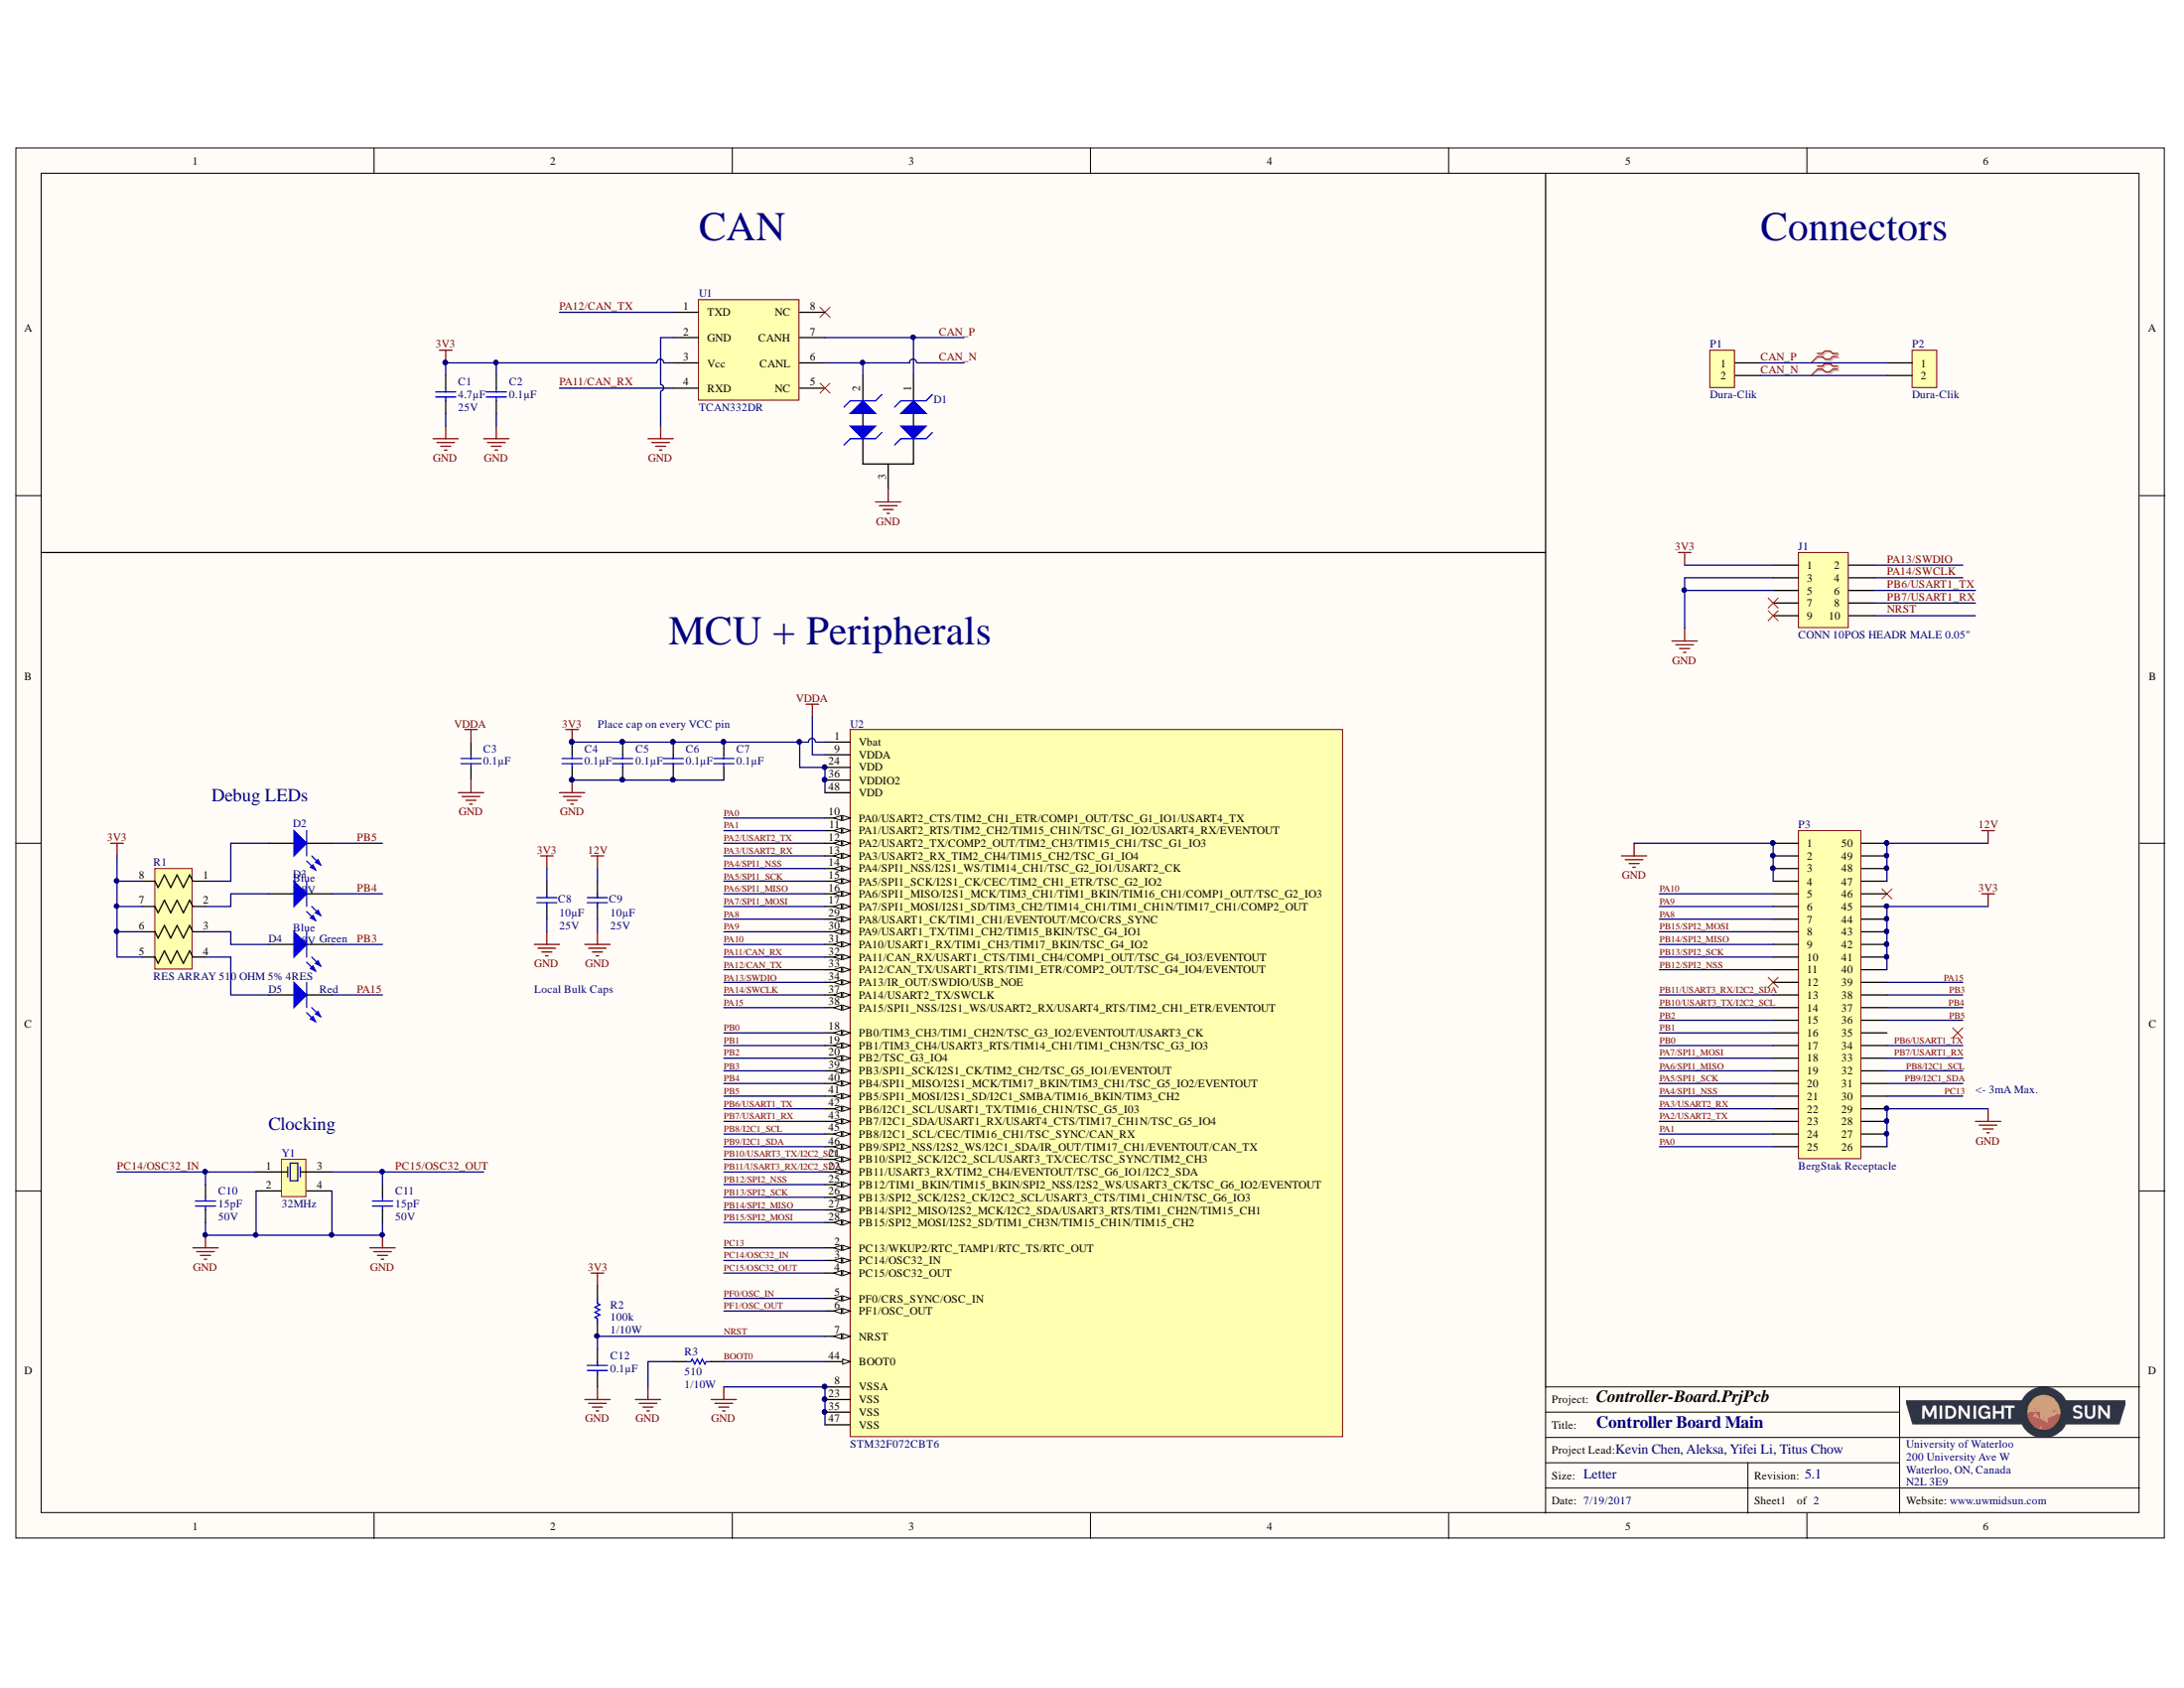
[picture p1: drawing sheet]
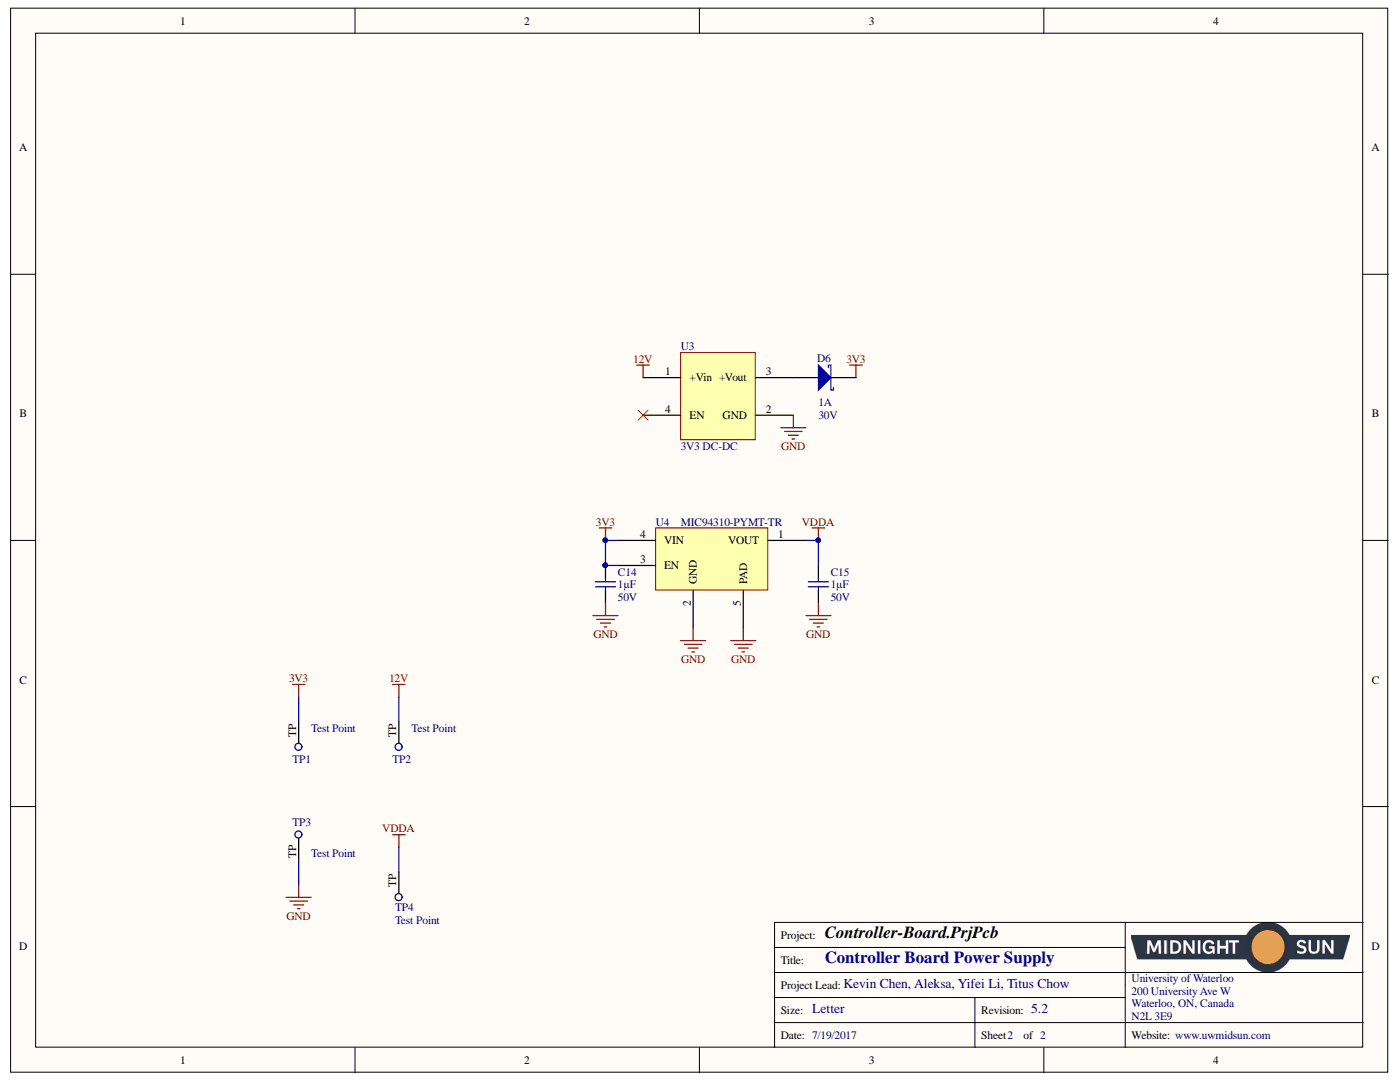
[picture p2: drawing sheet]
# Altium project Controller-Board.PrjPcb
2 sheets, 36 parts. Net scope: global (net labels, ports and power ports of the same name join across sheets).
Board file: Controller-Board.PcbDoc
Sheets:
  Controller_Board_Main.SchDoc
  Controller_Board_Power_Supply.SchDoc

## Sheet Controller_Board_Main.SchDoc: Controller Board Main
size Tabloid; Author: Kevin Chen, Aleksa, Yifei Li, Titus Chow; DrawnBy: Kevin Chen, Yifei Li; Engineer: Kevin Chen, Yifei Li; Revision: 6.0; SheetNumber: 1; SheetTotal: 2; PageSetup: Record=PageOptions¦CenterHorizontal=True¦CenterVertical=True¦PrintScale=0.64¦XCorrection=1.00¦YCorrection=1.00¦PrintKind=1¦BorderSize=5000000¦LeftOffset=0¦BottomOffset=0¦Orientation=2¦PaperLength=1000¦PaperWidth=1000¦Scale=100¦PaperSource=7¦PrintQuality=-3¦MediaType=1¦DitherType=10¦PrintScaleMode=1¦PaperKind=Letter¦PaperIndex=1; Website: www.uwmidsun.com

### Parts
C1  Voltage: 25V  Capacitance: 4.7µF  [CAP, 0603]  (hidden comment: CAP CER 4.7UF 25V 10% X5R 0603)
C2  Capacitance: 0.1µF  [CAP, 0603]  (hidden comment: CAP CER 0.1UF 50V 10% X7R 0603)
C3  Capacitance: 0.1µF  [CAP, 0603]  (hidden comment: CAP CER 0.1UF 50V 10% X7R 0603)
C4  Capacitance: 0.1µF  [CAP, 0603]  (hidden comment: CAP CER 0.1UF 50V 10% X7R 0603)
C5  Capacitance: 0.1µF  [CAP, 0603]  (hidden comment: CAP CER 0.1UF 50V 10% X7R 0603)
C6  Capacitance: 0.1µF  [CAP, 0603]  (hidden comment: CAP CER 0.1UF 50V 10% X7R 0603)
C7  Capacitance: 0.1µF  [CAP, 0603]  (hidden comment: CAP CER 0.1UF 50V 10% X7R 0603)
C8  Voltage - Rated: 25V  Capacitance: 10µF  [CAP, 0805]  (hidden comment: CAP CER 10uF 25V 10% X5R 0805)
C9  Voltage - Rated: 25V  Capacitance: 10µF  [CAP, 0805]  (hidden comment: CAP CER 10uF 25V 10% X5R 0805)
C10  Voltage: 50V  Capacitance: 15pF  [CAP, 0603]  (hidden comment: CAP CER 15PF 50V ±5% NPO 0603)
C11  Voltage: 50V  Capacitance: 15pF  [CAP, 0603]  (hidden comment: CAP CER 15PF 50V ±5% NPO 0603)
C12  Capacitance: 0.1µF  [CAP, 0603]  (hidden comment: CAP CER 0.1UF 50V 10% X7R 0603)
D1  DIODE TVS 24VWM 70VC SOT23  [SOT23]  (value not drawn)
D2  Color: Blue  [DIOC1608X06N]  (hidden comment: LED BLUE CLEAR 2.8V 0603)
D3  Color: Blue  [DIOC1608X06N]  (hidden comment: LED BLUE CLEAR 2.8V 0603)
D4  Color: Green  [LED_0603]  (hidden comment: LED GREEN CLEAR 2V 0603)
D5  Color: Red  [LED_0603]  (hidden comment: LED RED CLEAR 2V 0603)
J1  CONN 10POS HEADR MALE 0.05"  [CONN, 10POS 0.05" Debug Header]
P1  Dura-Clik  [CONN, 2POS Dura-Click Vertical]
P2  Dura-Clik  [CONN, 2POS Dura-Click Vertical]
P3  Series: BergStak Receptacle  [CONN, Bergstak 50 Pos Receptacle]  (hidden comment: CONN 50POS Bergstak Receptacle 0.02")
R1  Resistance (Ohms): 510  [RES ARRAY 4 POS 0804]  (hidden comment: RES ARRAY 510 OHM 5% 4RES)
R2  Resistance: 100k  Power: 1/10W  [RES, 0603]  (hidden comment: RES 100K OHM 5% 1/8W 0603)
R3  Resistance: 510  Power: 1/10W  [RES, 0603]  (hidden comment: RES 510 OHM 5% 1/10W 0603)
U1  Manufacturer Part Number: TCAN332DR  [TSOP65P280X145-8N]  (hidden comment: IC CAN Tranceiver TCAN332DR)
U2  Manufacturer Part Number 1: STM32F072CBT6  [TSQFP50P890X890X160-48M]  (hidden comment: IC MCU 32BIT 128KB FLASH 48LQFP)
Y1  Frequency: 32MHz  [CX2520DB CRYSTAL]  (hidden comment: CRYSTAL 32 MHz 8pF 4-SMD)

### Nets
3V3: C1.2 C2.2 C4.2 C5.2 C6.2 C7.2 C8.1 J1.1 P3.40 P3.41 P3.42 P3.43 P3.44 P3.45 R1.5 R1.6 R1.7 R1.8 R2.2 U1.3(Vcc) U2.1(Vbat) U2.24(VDD) U2.36(VDDIO2) U2.48(VDD)
12V: C9.1 P3.47 P3.48 P3.49 P3.50
GND: C1.1 C2.1 C3.1 C4.1 C5.1 C6.1 C7.1 C8.2 C9.2 C10.1 C11.1 C12.1 D1.3(Common_Cathode) J1.3 J1.5 P3.1 P3.2 P3.3 P3.4 P3.26 P3.27 P3.28 P3.29 R3.1 U1.2(GND) U2.8(VSSA) U2.23(VSS) U2.35(VSS) U2.47(VSS) Y1.2 Y1.4
VDDA: C3.2 U2.9(VDDA)
BOOT0: R3.2 U2.44(BOOT0)
CAN_N: D1.2(Cathode2) P1.2 P2.2 U1.6(CANL)
CAN_P: D1.1(Cathode1) P1.1 P2.1 U1.7(CANH)
NRST: C12.2 J1.10 R2.1 U2.7(NRST)
PA0: P3.25 U2.10(PA0/USART2_CTS/TIM2_CH1_ETR/COMP1_OUT/TSC_G1_IO1/USART4_TX)
PA1: P3.24 U2.11(PA1/USART2_RTS/TIM2_CH2/TIM15_CH1N/TSC_G1_IO2/USART4_RX/EVENTOUT)
PA2/USART2_TX: P3.23 U2.12(PA2/USART2_TX/COMP2_OUT/TIM2_CH3/TIM15_CH1/TSC_G1_IO3)
PA3/USART2_RX: P3.22 U2.13(PA3/USART2_RX_TIM2_CH4/TIM15_CH2/TSC_G1_IO4)
PA4/SPI1_NSS: P3.21 U2.14(PA4/SPI1_NSS/I2S1_WS/TIM14_CH1/TSC_G2_IO1/USART2_CK)
PA5/SPI1_SCK: P3.20 U2.15(PA5/SPI1_SCK/I2S1_CK/CEC/TIM2_CH1_ETR/TSC_G2_IO2)
PA6/SPI1_MISO: P3.19 U2.16(PA6/SPI1_MISO/I2S1_MCK/TIM3_CH1/TIM1_BKIN/TIM16_CH1/COMP1_OUT/TSC_G2_IO3)
PA7/SPI1_MOSI: P3.18 U2.17(PA7/SPI1_MOSI/I2S1_SD/TIM3_CH2/TIM14_CH1/TIM1_CH1N/TIM17_CH1/COMP2_OUT)
PA8: P3.7 U2.29(PA8/USART1_CK/TIM1_CH1/EVENTOUT/MCO/CRS_SYNC)
PA9: P3.6 U2.30(PA9/USART1_TX/TIM1_CH2/TIM15_BKIN/TSC_G4_IO1)
PA10: P3.5 U2.31(PA10/USART1_RX/TIM1_CH3/TIM17_BKIN/TSC_G4_IO2)
PA11/CAN_RX: U1.4(RXD) U2.32(PA11/CAN_RX/USART1_CTS/TIM1_CH4/COMP1_OUT/TSC_G4_IO3/EVENTOUT)
PA12/CAN_TX: U1.1(TXD) U2.33(PA12/CAN_TX/USART1_RTS/TIM1_ETR/COMP2_OUT/TSC_G4_IO4/EVENTOUT)
PA13/SWDIO: J1.2 U2.34(PA13/IR_OUT/SWDIO/USB_NOE)
PA14/SWCLK: J1.4 U2.37(PA14/USART2_TX/SWCLK)
PA15: D5.2(K) P3.39 U2.38(PA15/SPI1_NSS/I2S1_WS/USART2_RX/USART4_RTS/TIM2_CH1_ETR/EVENTOUT)
PB0: P3.17 U2.18(PB0/TIM3_CH3/TIM1_CH2N/TSC_G3_IO2/EVENTOUT/USART3_CK)
PB1: P3.16 U2.19(PB1/TIM3_CH4/USART3_RTS/TIM14_CH1/TIM1_CH3N/TSC_G3_IO3)
PB2: P3.15 U2.20(PB2/TSC_G3_IO4)
PB3: D4.2(K) P3.38 U2.39(PB3/SPI1_SCK/I2S1_CK/TIM2_CH2/TSC_G5_IO1/EVENTOUT)
PB4: D3.2(K) P3.37 U2.40(PB4/SPI1_MISO/I2S1_MCK/TIM17_BKIN/TIM3_CH1/TSC_G5_IO2/EVENTOUT)
PB5: D2.2(K) P3.36 U2.41(PB5/SPI1_MOSI/I2S1_SD/I2C1_SMBA/TIM16_BKIN/TIM3_CH2)
PB6/USART1_TX: J1.6 P3.34 U2.42(PB6/I2C1_SCL/USART1_TX/TIM16_CH1N/TSC_G5_I03)
PB7/USART1_RX: J1.8 P3.33 U2.43(PB7/I2C1_SDA/USART1_RX/USART4_CTS/TIM17_CH1N/TSC_G5_IO4)
PB8/I2C1_SCL: P3.32 U2.45(PB8/I2C1_SCL/CEC/TIM16_CH1/TSC_SYNC/CAN_RX)
PB9/I2C1_SDA: P3.31 U2.46(PB9/SPI2_NSS/I2S2_WS/I2C1_SDA/IR_OUT/TIM17_CH1/EVENTOUT/CAN_TX)
PB10/USART3_TX/I2C2_SCL: P3.14 U2.21(PB10/SPI2_SCK/I2C2_SCL/USART3_TX/CEC/TSC_SYNC/TIM2_CH3)
PB11/USART3_RX/I2C2_SDA: P3.13 U2.22(PB11/USART3_RX/TIM2_CH4/EVENTOUT/TSC_G6_IO1/I2C2_SDA)
PB12/SPI2_NSS: P3.11 U2.25(PB12/TIM1_BKIN/TIM15_BKIN/SPI2_NSS/I2S2_WS/USART3_CK/TSC_G6_IO2/EVENTOUT)
PB13/SPI2_SCK: P3.10 U2.26(PB13/SPI2_SCK/I2S2_CK/I2C2_SCL/USART3_CTS/TIM1_CH1N/TSC_G6_IO3)
PB14/SPI2_MISO: P3.9 U2.27(PB14/SPI2_MISO/I2S2_MCK/I2C2_SDA/USART3_RTS/TIM1_CH2N/TIM15_CH1)
PB15/SPI2_MOSI: P3.8 U2.28(PB15/SPI2_MOSI/I2S2_SD/TIM1_CH3N/TIM15_CH1N/TIM15_CH2)
PC13: P3.30 U2.2(PC13/WKUP2/RTC_TAMP1/RTC_TS/RTC_OUT)
PC14/OSC32_IN: U2.3(PC14/OSC32_IN)
PC15/OSC32_OUT: U2.4(PC15/OSC32_OUT)
PF0/OSC_IN: C10.2 U2.5(PF0/CRS_SYNC/OSC_IN) Y1.1(OSC1)
PF1/OSC_OUT: C11.2 U2.6(PF1/OSC_OUT) Y1.3(OSC2)
NetD2_1: D2.1(A) R1.1
NetD3_1: D3.1(A) R1.2
NetD4_1: D4.1(A) R1.3
NetD5_1: D5.1(A) R1.4

Not connected (* = marked no-connect by the designer): J1 7* 9*; P3 12* 35 46*; U1 5(NC)* 8(NC)*

### Layout directives
differential pair: CAN_N, CAN_P

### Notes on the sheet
- CAN
- Connectors
- MCU + Peripherals
- Place cap on every VCC pin
- (near D2) Debug LEDs
- Local Bulk Caps
- <- 3mA Max.
- (near Y1) Clocking

## Sheet Controller_Board_Power_Supply.SchDoc: Controller Board Power Supply
size Letter; Author: Kevin Chen, Aleksa, Yifei Li, Titus Chow; DrawnBy: Kevin Chen, Yifei Li; Engineer: Kevin Chen, Yifei Li; Revision: 6.0; SheetNumber: 2; SheetTotal: 2; Website: www.uwmidsun.com

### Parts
C14  Capacitance: 1µF  Voltage: 50V  [CAP, 0603]  (hidden comment: CAP CER 1UF 50V 10% X7R 0603)
C15  Capacitance: 1µF  Voltage: 50V  [CAP, 0603]  (hidden comment: CAP CER 1UF 50V 10% X7R 0603)
D6  Current - Average Rectified (Io): 1A  Voltage - DC Reverse (Vr) (Max): 30V  [DIODE SCHOTTKY 30V 1A POWERDI123]  (hidden comment: DIODE SCHOTTKY 30V 1A POWERDI123)
TP1  Test Point  [Test Point]
TP2  Test Point  [Test Point]
TP3  Test Point  [Test Point]
TP4  Test Point  [Test Point]
U3  IC DCDC 3.3V 0.5A 4-SMD  [IC DCDC 3.3V 0.5A 4-SMD]  (value not drawn)
U4  Manufacturer Part Number: MIC94310-PYMT-TR  [IC REG LDO 3V 0.2A 4-TDFN]  (hidden comment: IC REG LDO 3V 0.2A 4-TDFN)

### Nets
3V3: C14.1 D6.2(K) TP1.TP U4.3(EN) U4.4(VIN)
12V: TP2.TP U3.1(+Vin)
GND: C14.2 C15.2 TP3.TP U3.2(GND) U4.2(GND) U4.5(PAD)
VDDA: C15.1 TP4.TP U4.1(VOUT)
NetD6_1: D6.1(A) U3.3(+Vout)

Not connected (* = marked no-connect by the designer): U3 4(EN)*

## Nets that join several sheets
3V3: Controller_Board_Main (24 pins), Controller_Board_Power_Supply (5 pins)
12V: Controller_Board_Main (5 pins), Controller_Board_Power_Supply (TP2.TP U3.1)
GND: Controller_Board_Main (31 pins), Controller_Board_Power_Supply (6 pins)
VDDA: Controller_Board_Main (C3.2 U2.9), Controller_Board_Power_Supply (C15.1 TP4.TP U4.1)
